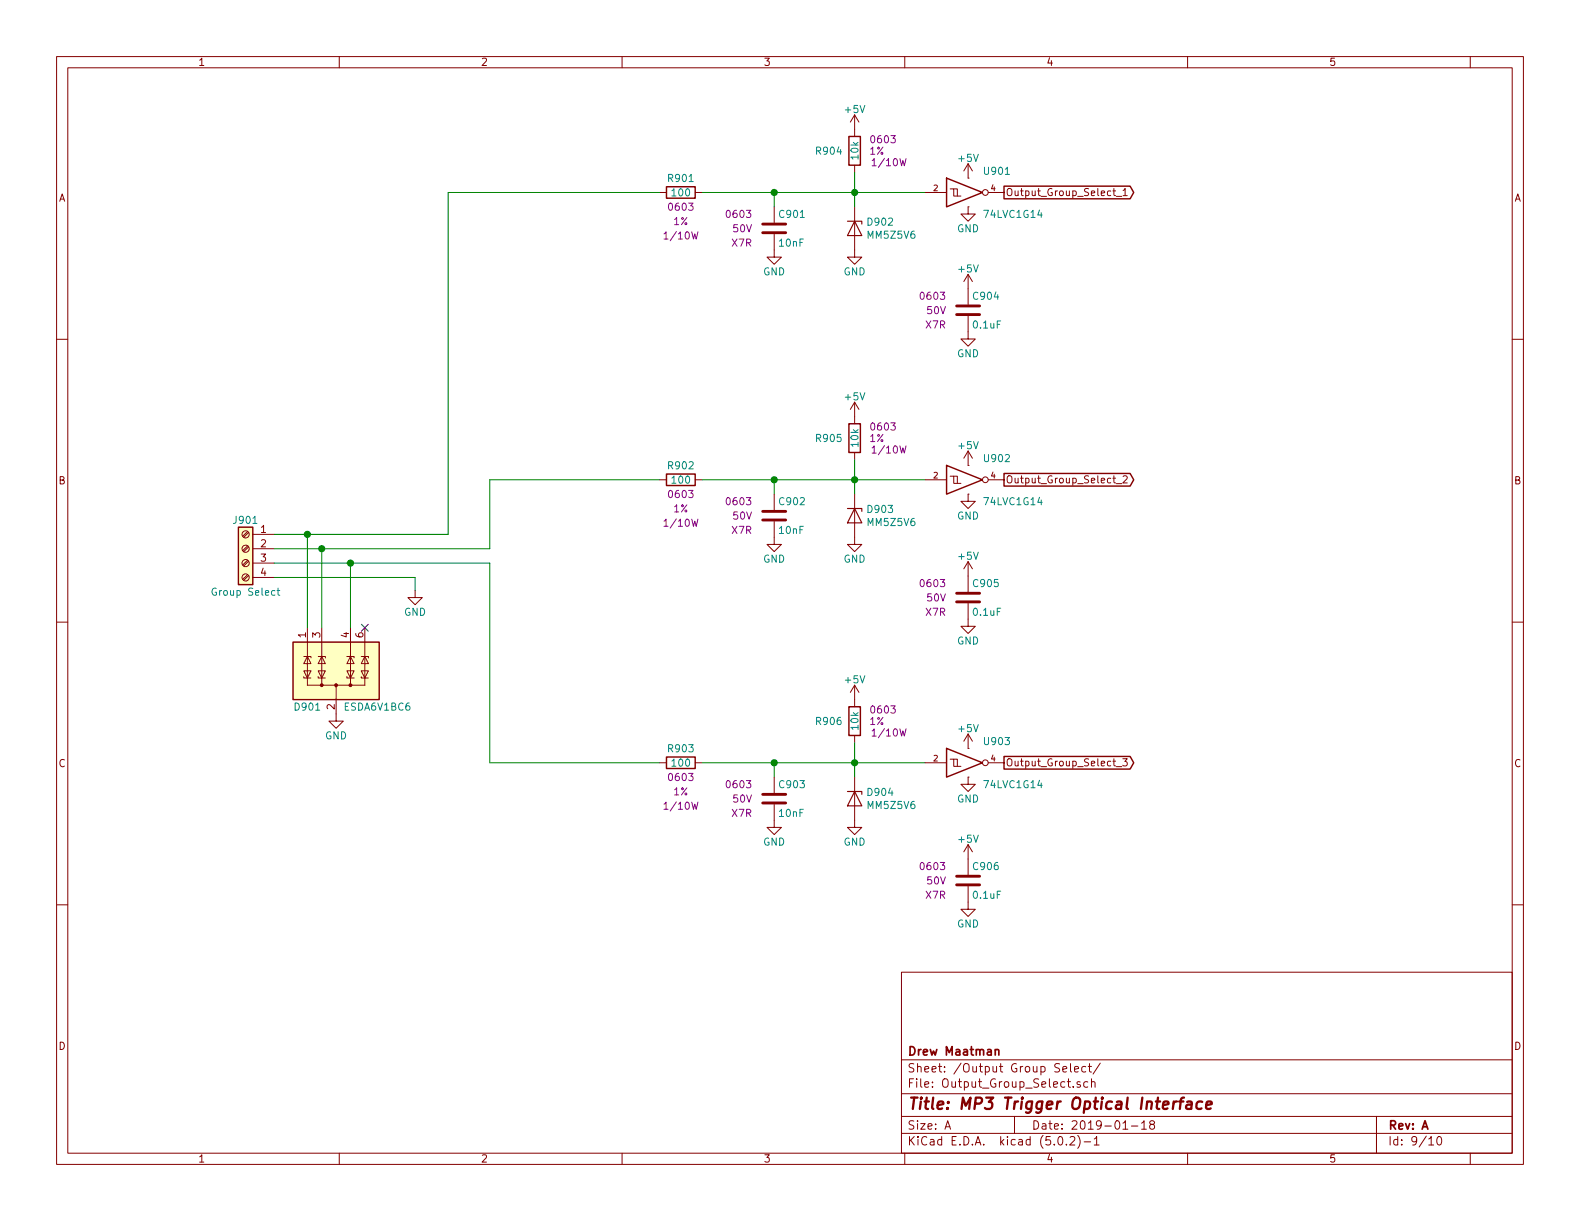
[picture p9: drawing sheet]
EESchema Schematic File Version 4
LIBS:Audio_Optical_Trigger-cache
EELAYER 26 0
EELAYER END
$Descr A 11000 8500
encoding utf-8
Sheet 9 10
Title "MP3 Trigger Optical Interface"
Date "2019-01-18"
Rev "A"
Comp "Drew Maatman"
Comment1 ""
Comment2 ""
Comment3 ""
Comment4 ""
$EndDescr
$Comp
L power:+5V #PWR?
U 1 1
P 6740 1240
AR Path="/5C3A0E70/5C3BCDAA" Ref="#PWR?"  Part="1" 
AR Path="/5C3BC6A7/5C3BCDAA" Ref="#PWR0912"  Part="1" 
F 0 "#PWR0912" H 6740 1090 50  0001 C CNN
F 1 "+5V" H 6740 1380 50  0000 C CNN
F 2 "" H 6740 1240 50  0001 C CNN
F 3 "" H 6740 1240 50  0001 C CNN
	1    6740 1240
	1    0    0    -1  
$EndComp
$Comp
L power:GND #PWR?
U 1 1
P 6740 1440
AR Path="/5C3A0E70/5C3BCDB0" Ref="#PWR?"  Part="1" 
AR Path="/5C3BC6A7/5C3BCDB0" Ref="#PWR0913"  Part="1" 
F 0 "#PWR0913" H 6740 1190 50  0001 C CNN
F 1 "GND" H 6740 1290 50  0000 C CNN
F 2 "" H 6740 1440 50  0001 C CNN
F 3 "" H 6740 1440 50  0001 C CNN
	1    6740 1440
	1    0    0    -1  
$EndComp
$Comp
L Custom_Library:C_Custom C?
U 1 1
P 6740 2160
AR Path="/5BB27BA3/5C3BCDBA" Ref="C?"  Part="1" 
AR Path="/5BB27B84/5C3BCDBA" Ref="C?"  Part="1" 
AR Path="/5BB27B24/5C3BCDBA" Ref="C?"  Part="1" 
AR Path="/5BB27BB5/5C3BCDBA" Ref="C?"  Part="1" 
AR Path="/5BB27BF7/5C3BCDBA" Ref="C?"  Part="1" 
AR Path="/5C1DE17A/5C3BCDBA" Ref="C?"  Part="1" 
AR Path="/5C1E3A0B/5C3BCDBA" Ref="C?"  Part="1" 
AR Path="/5C1E3A08/5C3BCDBA" Ref="C?"  Part="1" 
AR Path="/5C38ED7E/5C3BCDBA" Ref="C?"  Part="1" 
AR Path="/5C3A0E70/5C3BCDBA" Ref="C?"  Part="1" 
AR Path="/5C3BC6A7/5C3BCDBA" Ref="C904"  Part="1" 
F 0 "C904" H 6765 2260 50  0000 L CNN
F 1 "0.1uF" H 6765 2060 50  0000 L CNN
F 2 "Capacitors_SMD:C_0603" H 6778 2010 50  0001 C CNN
F 3 "" H 6765 2260 50  0001 C CNN
F 4 "0603" H 6590 2260 50  0000 R CNN "display_footprint"
F 5 "50V" H 6590 2160 50  0000 R CNN "Voltage"
F 6 "X7R" H 6590 2060 50  0000 R CNN "Dielectric"
F 7 "490-8020-1-ND" H 7165 2660 60  0001 C CNN "Digi-Key PN"
	1    6740 2160
	1    0    0    -1  
$EndComp
$Comp
L power:GND #PWR?
U 1 1
P 6740 2310
AR Path="/5C38ED7E/5C3BCDC1" Ref="#PWR?"  Part="1" 
AR Path="/5C3A0E70/5C3BCDC1" Ref="#PWR?"  Part="1" 
AR Path="/5C3BC6A7/5C3BCDC1" Ref="#PWR0915"  Part="1" 
F 0 "#PWR0915" H 6740 2060 50  0001 C CNN
F 1 "GND" H 6740 2160 50  0000 C CNN
F 2 "" H 6740 2310 50  0001 C CNN
F 3 "" H 6740 2310 50  0001 C CNN
	1    6740 2310
	1    0    0    -1  
$EndComp
$Comp
L power:+5V #PWR?
U 1 1
P 6740 2010
AR Path="/5C3A0E70/5C3BCDC7" Ref="#PWR?"  Part="1" 
AR Path="/5C3BC6A7/5C3BCDC7" Ref="#PWR0914"  Part="1" 
F 0 "#PWR0914" H 6740 1860 50  0001 C CNN
F 1 "+5V" H 6740 2150 50  0000 C CNN
F 2 "" H 6740 2010 50  0001 C CNN
F 3 "" H 6740 2010 50  0001 C CNN
	1    6740 2010
	1    0    0    -1  
$EndComp
$Comp
L Custom_Library:R_Custom R?
U 1 1
P 5950 1050
AR Path="/5BB27BA3/5C3BCDD1" Ref="R?"  Part="1" 
AR Path="/5BB27BF7/5C3BCDD1" Ref="R?"  Part="1" 
AR Path="/5C1DE17A/5C3BCDD1" Ref="R?"  Part="1" 
AR Path="/5C1E3A08/5C3BCDD1" Ref="R?"  Part="1" 
AR Path="/5C38ED7E/5C3BCDD1" Ref="R?"  Part="1" 
AR Path="/5C3A0E70/5C3BCDD1" Ref="R?"  Part="1" 
AR Path="/5C3BC6A7/5C3BCDD1" Ref="R904"  Part="1" 
F 0 "R904" H 5870 1050 50  0000 R CNN
F 1 "10k" V 5950 1050 50  0000 C CNN
F 2 "Resistors_SMD:R_0603" H 5950 1050 50  0001 C CNN
F 3 "" H 5950 1050 50  0001 C CNN
F 4 "0603" H 6050 1130 50  0000 L CNN "display_footprint"
F 5 "1%" H 6050 1050 50  0000 L CNN "Tolerance"
F 6 "1/10W" H 6060 970 50  0000 L CNN "Wattage"
F 7 "RHM10KADCT-ND" H 6250 1450 60  0001 C CNN "Digi-Key PN"
	1    5950 1050
	1    0    0    -1  
$EndComp
$Comp
L power:+5V #PWR?
U 1 1
P 5950 900
AR Path="/5C3A0E70/5C3BCDD8" Ref="#PWR?"  Part="1" 
AR Path="/5C3BC6A7/5C3BCDD8" Ref="#PWR0906"  Part="1" 
F 0 "#PWR0906" H 5950 750 50  0001 C CNN
F 1 "+5V" H 5950 1040 50  0000 C CNN
F 2 "" H 5950 900 50  0001 C CNN
F 3 "" H 5950 900 50  0001 C CNN
	1    5950 900 
	1    0    0    -1  
$EndComp
Wire Wire Line
	6440 1340 5950 1340
Wire Wire Line
	5950 1340 5950 1200
$Comp
L Diode:MM5Zxx D?
U 1 1
P 5950 1590
AR Path="/5C38ED7E/5C3BCDE1" Ref="D?"  Part="1" 
AR Path="/5C3A0E70/5C3BCDE1" Ref="D?"  Part="1" 
AR Path="/5C3BC6A7/5C3BCDE1" Ref="D902"  Part="1" 
F 0 "D902" V 5904 1669 50  0000 L CNN
F 1 "MM5Z5V6" V 5995 1669 50  0000 L CNN
F 2 "Diode_SMD:D_SOD-523" H 5950 1415 50  0001 C CNN
F 3 "https://diotec.com/tl_files/diotec/files/pdf/datasheets/mm5z2v4.pdf" H 5950 1590 50  0001 C CNN
F 4 "MM5Z5V6T1GOSCT-ND" H 5950 1590 50  0001 C CNN "Digi-Key PN"
	1    5950 1590
	0    1    1    0   
$EndComp
Wire Wire Line
	5950 1440 5950 1340
Connection ~ 5950 1340
$Comp
L power:GND #PWR?
U 1 1
P 5950 1740
AR Path="/5C3A0E70/5C3BCDEA" Ref="#PWR?"  Part="1" 
AR Path="/5C3BC6A7/5C3BCDEA" Ref="#PWR0907"  Part="1" 
F 0 "#PWR0907" H 5950 1490 50  0001 C CNN
F 1 "GND" H 5950 1590 50  0000 C CNN
F 2 "" H 5950 1740 50  0001 C CNN
F 3 "" H 5950 1740 50  0001 C CNN
	1    5950 1740
	1    0    0    -1  
$EndComp
$Comp
L power:GND #PWR?
U 1 1
P 5390 1740
AR Path="/5C3A0E70/5C3BCDF0" Ref="#PWR?"  Part="1" 
AR Path="/5C3BC6A7/5C3BCDF0" Ref="#PWR0903"  Part="1" 
F 0 "#PWR0903" H 5390 1490 50  0001 C CNN
F 1 "GND" H 5390 1590 50  0000 C CNN
F 2 "" H 5390 1740 50  0001 C CNN
F 3 "" H 5390 1740 50  0001 C CNN
	1    5390 1740
	1    0    0    -1  
$EndComp
Wire Wire Line
	5950 1340 5390 1340
Wire Wire Line
	5390 1340 5390 1440
$Comp
L Custom_Library:R_Custom R?
U 1 1
P 4740 1340
AR Path="/5C3A0E70/5C3BCDFC" Ref="R?"  Part="1" 
AR Path="/5C3BC6A7/5C3BCDFC" Ref="R901"  Part="1" 
F 0 "R901" V 4640 1340 50  0000 C CNN
F 1 "100" V 4740 1340 50  0000 C CNN
F 2 "Resistors_SMD:R_0603" H 4740 1340 50  0001 C CNN
F 3 "" H 4740 1340 50  0001 C CNN
F 4 "0603" V 4840 1340 50  0000 C CNN "display_footprint"
F 5 "1%" V 4940 1340 50  0000 C CNN "Tolerance"
F 6 "1/10W" V 5040 1340 50  0000 C CNN "Wattage"
F 7 "RMCF0603FT100RCT-ND" H 5040 1740 60  0001 C CNN "Digi-Key PN"
	1    4740 1340
	0    1    1    0   
$EndComp
Wire Wire Line
	4890 1340 5390 1340
Connection ~ 5390 1340
$Comp
L Custom_Library:C_Custom C?
U 1 1
P 5390 1590
AR Path="/5C1D5CD8/5C3BCE23" Ref="C?"  Part="1" 
AR Path="/5C1D5CCA/5C3BCE23" Ref="C?"  Part="1" 
AR Path="/5C1E3A0B/5C3BCE23" Ref="C?"  Part="1" 
AR Path="/5C1E3A08/5C3BCE23" Ref="C?"  Part="1" 
AR Path="/5C38ED7E/5C3BCE23" Ref="C?"  Part="1" 
AR Path="/5C3A0E70/5C3BCE23" Ref="C?"  Part="1" 
AR Path="/5C3BC6A7/5C3BCE23" Ref="C901"  Part="1" 
F 0 "C901" H 5415 1690 50  0000 L CNN
F 1 "10nF" H 5415 1490 50  0000 L CNN
F 2 "Capacitors_SMD:C_0603" H 5428 1440 50  0001 C CNN
F 3 "" H 5415 1690 50  0001 C CNN
F 4 "0603" H 5240 1690 50  0000 R CNN "display_footprint"
F 5 "50V" H 5240 1590 50  0000 R CNN "Voltage"
F 6 "X7R" H 5240 1490 50  0000 R CNN "Dielectric"
F 7 "1276-1921-1-ND" H 1470 -2630 50  0001 C CNN "Digi-Key PN"
	1    5390 1590
	1    0    0    -1  
$EndComp
$Comp
L Custom_Library:74LVC1G14_Power U?
U 1 1
P 6740 1340
AR Path="/5C3A0E70/5C3BCE68" Ref="U?"  Part="1" 
AR Path="/5C3BC6A7/5C3BCE68" Ref="U901"  Part="1" 
F 0 "U901" H 6840 1490 50  0000 L CNN
F 1 "74LVC1G14" H 6840 1190 50  0000 L CNN
F 2 "TO_SOT_Packages_SMD:SOT-353_SC-70-5" H 6740 1390 50  0001 C CNN
F 3 "http://www.ti.com/lit/sg/scyt129e/scyt129e.pdf" H 6740 1340 50  0001 C CNN
F 4 "296-11608-1-ND" H 7040 1690 50  0001 C CNN "Digi-Key PN"
	1    6740 1340
	1    0    0    -1  
$EndComp
Text GLabel 6990 1340 2    50   Output ~ 0
Output_Group_Select_1
$Comp
L power:+5V #PWR?
U 1 1
P 6740 3240
AR Path="/5C3A0E70/5C41EF5D" Ref="#PWR?"  Part="1" 
AR Path="/5C3BC6A7/5C41EF5D" Ref="#PWR0916"  Part="1" 
F 0 "#PWR0916" H 6740 3090 50  0001 C CNN
F 1 "+5V" H 6740 3380 50  0000 C CNN
F 2 "" H 6740 3240 50  0001 C CNN
F 3 "" H 6740 3240 50  0001 C CNN
	1    6740 3240
	1    0    0    -1  
$EndComp
$Comp
L power:GND #PWR?
U 1 1
P 6740 3440
AR Path="/5C3A0E70/5C41EF63" Ref="#PWR?"  Part="1" 
AR Path="/5C3BC6A7/5C41EF63" Ref="#PWR0917"  Part="1" 
F 0 "#PWR0917" H 6740 3190 50  0001 C CNN
F 1 "GND" H 6740 3290 50  0000 C CNN
F 2 "" H 6740 3440 50  0001 C CNN
F 3 "" H 6740 3440 50  0001 C CNN
	1    6740 3440
	1    0    0    -1  
$EndComp
$Comp
L Custom_Library:C_Custom C?
U 1 1
P 6740 4160
AR Path="/5BB27BA3/5C41EF6D" Ref="C?"  Part="1" 
AR Path="/5BB27B84/5C41EF6D" Ref="C?"  Part="1" 
AR Path="/5BB27B24/5C41EF6D" Ref="C?"  Part="1" 
AR Path="/5BB27BB5/5C41EF6D" Ref="C?"  Part="1" 
AR Path="/5BB27BF7/5C41EF6D" Ref="C?"  Part="1" 
AR Path="/5C1DE17A/5C41EF6D" Ref="C?"  Part="1" 
AR Path="/5C1E3A0B/5C41EF6D" Ref="C?"  Part="1" 
AR Path="/5C1E3A08/5C41EF6D" Ref="C?"  Part="1" 
AR Path="/5C38ED7E/5C41EF6D" Ref="C?"  Part="1" 
AR Path="/5C3A0E70/5C41EF6D" Ref="C?"  Part="1" 
AR Path="/5C3BC6A7/5C41EF6D" Ref="C905"  Part="1" 
F 0 "C905" H 6765 4260 50  0000 L CNN
F 1 "0.1uF" H 6765 4060 50  0000 L CNN
F 2 "Capacitors_SMD:C_0603" H 6778 4010 50  0001 C CNN
F 3 "" H 6765 4260 50  0001 C CNN
F 4 "0603" H 6590 4260 50  0000 R CNN "display_footprint"
F 5 "50V" H 6590 4160 50  0000 R CNN "Voltage"
F 6 "X7R" H 6590 4060 50  0000 R CNN "Dielectric"
F 7 "490-8020-1-ND" H 7165 4660 60  0001 C CNN "Digi-Key PN"
	1    6740 4160
	1    0    0    -1  
$EndComp
$Comp
L power:GND #PWR?
U 1 1
P 6740 4310
AR Path="/5C38ED7E/5C41EF74" Ref="#PWR?"  Part="1" 
AR Path="/5C3A0E70/5C41EF74" Ref="#PWR?"  Part="1" 
AR Path="/5C3BC6A7/5C41EF74" Ref="#PWR0919"  Part="1" 
F 0 "#PWR0919" H 6740 4060 50  0001 C CNN
F 1 "GND" H 6740 4160 50  0000 C CNN
F 2 "" H 6740 4310 50  0001 C CNN
F 3 "" H 6740 4310 50  0001 C CNN
	1    6740 4310
	1    0    0    -1  
$EndComp
$Comp
L power:+5V #PWR?
U 1 1
P 6740 4010
AR Path="/5C3A0E70/5C41EF7A" Ref="#PWR?"  Part="1" 
AR Path="/5C3BC6A7/5C41EF7A" Ref="#PWR0918"  Part="1" 
F 0 "#PWR0918" H 6740 3860 50  0001 C CNN
F 1 "+5V" H 6740 4150 50  0000 C CNN
F 2 "" H 6740 4010 50  0001 C CNN
F 3 "" H 6740 4010 50  0001 C CNN
	1    6740 4010
	1    0    0    -1  
$EndComp
$Comp
L Custom_Library:R_Custom R?
U 1 1
P 5950 3050
AR Path="/5BB27BA3/5C41EF84" Ref="R?"  Part="1" 
AR Path="/5BB27BF7/5C41EF84" Ref="R?"  Part="1" 
AR Path="/5C1DE17A/5C41EF84" Ref="R?"  Part="1" 
AR Path="/5C1E3A08/5C41EF84" Ref="R?"  Part="1" 
AR Path="/5C38ED7E/5C41EF84" Ref="R?"  Part="1" 
AR Path="/5C3A0E70/5C41EF84" Ref="R?"  Part="1" 
AR Path="/5C3BC6A7/5C41EF84" Ref="R905"  Part="1" 
F 0 "R905" H 5870 3050 50  0000 R CNN
F 1 "10k" V 5950 3050 50  0000 C CNN
F 2 "Resistors_SMD:R_0603" H 5950 3050 50  0001 C CNN
F 3 "" H 5950 3050 50  0001 C CNN
F 4 "0603" H 6050 3130 50  0000 L CNN "display_footprint"
F 5 "1%" H 6050 3050 50  0000 L CNN "Tolerance"
F 6 "1/10W" H 6060 2970 50  0000 L CNN "Wattage"
F 7 "RHM10KADCT-ND" H 6250 3450 60  0001 C CNN "Digi-Key PN"
	1    5950 3050
	1    0    0    -1  
$EndComp
$Comp
L power:+5V #PWR?
U 1 1
P 5950 2900
AR Path="/5C3A0E70/5C41EF8B" Ref="#PWR?"  Part="1" 
AR Path="/5C3BC6A7/5C41EF8B" Ref="#PWR0908"  Part="1" 
F 0 "#PWR0908" H 5950 2750 50  0001 C CNN
F 1 "+5V" H 5950 3040 50  0000 C CNN
F 2 "" H 5950 2900 50  0001 C CNN
F 3 "" H 5950 2900 50  0001 C CNN
	1    5950 2900
	1    0    0    -1  
$EndComp
Wire Wire Line
	6440 3340 5950 3340
Wire Wire Line
	5950 3340 5950 3200
$Comp
L Diode:MM5Zxx D?
U 1 1
P 5950 3590
AR Path="/5C38ED7E/5C41EF94" Ref="D?"  Part="1" 
AR Path="/5C3A0E70/5C41EF94" Ref="D?"  Part="1" 
AR Path="/5C3BC6A7/5C41EF94" Ref="D903"  Part="1" 
F 0 "D903" V 5904 3669 50  0000 L CNN
F 1 "MM5Z5V6" V 5995 3669 50  0000 L CNN
F 2 "Diode_SMD:D_SOD-523" H 5950 3415 50  0001 C CNN
F 3 "https://diotec.com/tl_files/diotec/files/pdf/datasheets/mm5z2v4.pdf" H 5950 3590 50  0001 C CNN
F 4 "MM5Z5V6T1GOSCT-ND" H 5950 3590 50  0001 C CNN "Digi-Key PN"
	1    5950 3590
	0    1    1    0   
$EndComp
Wire Wire Line
	5950 3440 5950 3340
Connection ~ 5950 3340
$Comp
L power:GND #PWR?
U 1 1
P 5950 3740
AR Path="/5C3A0E70/5C41EF9D" Ref="#PWR?"  Part="1" 
AR Path="/5C3BC6A7/5C41EF9D" Ref="#PWR0909"  Part="1" 
F 0 "#PWR0909" H 5950 3490 50  0001 C CNN
F 1 "GND" H 5950 3590 50  0000 C CNN
F 2 "" H 5950 3740 50  0001 C CNN
F 3 "" H 5950 3740 50  0001 C CNN
	1    5950 3740
	1    0    0    -1  
$EndComp
$Comp
L power:GND #PWR?
U 1 1
P 5390 3740
AR Path="/5C3A0E70/5C41EFA3" Ref="#PWR?"  Part="1" 
AR Path="/5C3BC6A7/5C41EFA3" Ref="#PWR0904"  Part="1" 
F 0 "#PWR0904" H 5390 3490 50  0001 C CNN
F 1 "GND" H 5390 3590 50  0000 C CNN
F 2 "" H 5390 3740 50  0001 C CNN
F 3 "" H 5390 3740 50  0001 C CNN
	1    5390 3740
	1    0    0    -1  
$EndComp
Wire Wire Line
	5950 3340 5390 3340
Wire Wire Line
	5390 3340 5390 3440
$Comp
L Custom_Library:R_Custom R?
U 1 1
P 4740 3340
AR Path="/5C3A0E70/5C41EFAF" Ref="R?"  Part="1" 
AR Path="/5C3BC6A7/5C41EFAF" Ref="R902"  Part="1" 
F 0 "R902" V 4640 3340 50  0000 C CNN
F 1 "100" V 4740 3340 50  0000 C CNN
F 2 "Resistors_SMD:R_0603" H 4740 3340 50  0001 C CNN
F 3 "" H 4740 3340 50  0001 C CNN
F 4 "0603" V 4840 3340 50  0000 C CNN "display_footprint"
F 5 "1%" V 4940 3340 50  0000 C CNN "Tolerance"
F 6 "1/10W" V 5040 3340 50  0000 C CNN "Wattage"
F 7 "RMCF0603FT100RCT-ND" H 5040 3740 60  0001 C CNN "Digi-Key PN"
	1    4740 3340
	0    1    1    0   
$EndComp
Wire Wire Line
	4890 3340 5390 3340
Connection ~ 5390 3340
$Comp
L Custom_Library:C_Custom C?
U 1 1
P 5390 3590
AR Path="/5C1D5CD8/5C41EFD6" Ref="C?"  Part="1" 
AR Path="/5C1D5CCA/5C41EFD6" Ref="C?"  Part="1" 
AR Path="/5C1E3A0B/5C41EFD6" Ref="C?"  Part="1" 
AR Path="/5C1E3A08/5C41EFD6" Ref="C?"  Part="1" 
AR Path="/5C38ED7E/5C41EFD6" Ref="C?"  Part="1" 
AR Path="/5C3A0E70/5C41EFD6" Ref="C?"  Part="1" 
AR Path="/5C3BC6A7/5C41EFD6" Ref="C902"  Part="1" 
F 0 "C902" H 5415 3690 50  0000 L CNN
F 1 "10nF" H 5415 3490 50  0000 L CNN
F 2 "Capacitors_SMD:C_0603" H 5428 3440 50  0001 C CNN
F 3 "" H 5415 3690 50  0001 C CNN
F 4 "0603" H 5240 3690 50  0000 R CNN "display_footprint"
F 5 "50V" H 5240 3590 50  0000 R CNN "Voltage"
F 6 "X7R" H 5240 3490 50  0000 R CNN "Dielectric"
F 7 "1276-1921-1-ND" H 1470 -630 50  0001 C CNN "Digi-Key PN"
	1    5390 3590
	1    0    0    -1  
$EndComp
$Comp
L Custom_Library:74LVC1G14_Power U?
U 1 1
P 6740 3340
AR Path="/5C3A0E70/5C41EFDE" Ref="U?"  Part="1" 
AR Path="/5C3BC6A7/5C41EFDE" Ref="U902"  Part="1" 
F 0 "U902" H 6840 3490 50  0000 L CNN
F 1 "74LVC1G14" H 6840 3190 50  0000 L CNN
F 2 "TO_SOT_Packages_SMD:SOT-353_SC-70-5" H 6740 3390 50  0001 C CNN
F 3 "http://www.ti.com/lit/sg/scyt129e/scyt129e.pdf" H 6740 3340 50  0001 C CNN
F 4 "296-11608-1-ND" H 7040 3690 50  0001 C CNN "Digi-Key PN"
	1    6740 3340
	1    0    0    -1  
$EndComp
Text GLabel 6990 3340 2    50   Output ~ 0
Output_Group_Select_2
$Comp
L power:+5V #PWR?
U 1 1
P 6740 5210
AR Path="/5C3A0E70/5C41FC74" Ref="#PWR?"  Part="1" 
AR Path="/5C3BC6A7/5C41FC74" Ref="#PWR0920"  Part="1" 
F 0 "#PWR0920" H 6740 5060 50  0001 C CNN
F 1 "+5V" H 6740 5350 50  0000 C CNN
F 2 "" H 6740 5210 50  0001 C CNN
F 3 "" H 6740 5210 50  0001 C CNN
	1    6740 5210
	1    0    0    -1  
$EndComp
$Comp
L power:GND #PWR?
U 1 1
P 6740 5410
AR Path="/5C3A0E70/5C41FC7A" Ref="#PWR?"  Part="1" 
AR Path="/5C3BC6A7/5C41FC7A" Ref="#PWR0921"  Part="1" 
F 0 "#PWR0921" H 6740 5160 50  0001 C CNN
F 1 "GND" H 6740 5260 50  0000 C CNN
F 2 "" H 6740 5410 50  0001 C CNN
F 3 "" H 6740 5410 50  0001 C CNN
	1    6740 5410
	1    0    0    -1  
$EndComp
$Comp
L Custom_Library:C_Custom C?
U 1 1
P 6740 6130
AR Path="/5BB27BA3/5C41FC84" Ref="C?"  Part="1" 
AR Path="/5BB27B84/5C41FC84" Ref="C?"  Part="1" 
AR Path="/5BB27B24/5C41FC84" Ref="C?"  Part="1" 
AR Path="/5BB27BB5/5C41FC84" Ref="C?"  Part="1" 
AR Path="/5BB27BF7/5C41FC84" Ref="C?"  Part="1" 
AR Path="/5C1DE17A/5C41FC84" Ref="C?"  Part="1" 
AR Path="/5C1E3A0B/5C41FC84" Ref="C?"  Part="1" 
AR Path="/5C1E3A08/5C41FC84" Ref="C?"  Part="1" 
AR Path="/5C38ED7E/5C41FC84" Ref="C?"  Part="1" 
AR Path="/5C3A0E70/5C41FC84" Ref="C?"  Part="1" 
AR Path="/5C3BC6A7/5C41FC84" Ref="C906"  Part="1" 
F 0 "C906" H 6765 6230 50  0000 L CNN
F 1 "0.1uF" H 6765 6030 50  0000 L CNN
F 2 "Capacitors_SMD:C_0603" H 6778 5980 50  0001 C CNN
F 3 "" H 6765 6230 50  0001 C CNN
F 4 "0603" H 6590 6230 50  0000 R CNN "display_footprint"
F 5 "50V" H 6590 6130 50  0000 R CNN "Voltage"
F 6 "X7R" H 6590 6030 50  0000 R CNN "Dielectric"
F 7 "490-8020-1-ND" H 7165 6630 60  0001 C CNN "Digi-Key PN"
	1    6740 6130
	1    0    0    -1  
$EndComp
$Comp
L power:GND #PWR?
U 1 1
P 6740 6280
AR Path="/5C38ED7E/5C41FC8B" Ref="#PWR?"  Part="1" 
AR Path="/5C3A0E70/5C41FC8B" Ref="#PWR?"  Part="1" 
AR Path="/5C3BC6A7/5C41FC8B" Ref="#PWR0923"  Part="1" 
F 0 "#PWR0923" H 6740 6030 50  0001 C CNN
F 1 "GND" H 6740 6130 50  0000 C CNN
F 2 "" H 6740 6280 50  0001 C CNN
F 3 "" H 6740 6280 50  0001 C CNN
	1    6740 6280
	1    0    0    -1  
$EndComp
$Comp
L power:+5V #PWR?
U 1 1
P 6740 5980
AR Path="/5C3A0E70/5C41FC91" Ref="#PWR?"  Part="1" 
AR Path="/5C3BC6A7/5C41FC91" Ref="#PWR0922"  Part="1" 
F 0 "#PWR0922" H 6740 5830 50  0001 C CNN
F 1 "+5V" H 6740 6120 50  0000 C CNN
F 2 "" H 6740 5980 50  0001 C CNN
F 3 "" H 6740 5980 50  0001 C CNN
	1    6740 5980
	1    0    0    -1  
$EndComp
$Comp
L Custom_Library:R_Custom R?
U 1 1
P 5950 5020
AR Path="/5BB27BA3/5C41FC9B" Ref="R?"  Part="1" 
AR Path="/5BB27BF7/5C41FC9B" Ref="R?"  Part="1" 
AR Path="/5C1DE17A/5C41FC9B" Ref="R?"  Part="1" 
AR Path="/5C1E3A08/5C41FC9B" Ref="R?"  Part="1" 
AR Path="/5C38ED7E/5C41FC9B" Ref="R?"  Part="1" 
AR Path="/5C3A0E70/5C41FC9B" Ref="R?"  Part="1" 
AR Path="/5C3BC6A7/5C41FC9B" Ref="R906"  Part="1" 
F 0 "R906" H 5870 5020 50  0000 R CNN
F 1 "10k" V 5950 5020 50  0000 C CNN
F 2 "Resistors_SMD:R_0603" H 5950 5020 50  0001 C CNN
F 3 "" H 5950 5020 50  0001 C CNN
F 4 "0603" H 6050 5100 50  0000 L CNN "display_footprint"
F 5 "1%" H 6050 5020 50  0000 L CNN "Tolerance"
F 6 "1/10W" H 6060 4940 50  0000 L CNN "Wattage"
F 7 "RHM10KADCT-ND" H 6250 5420 60  0001 C CNN "Digi-Key PN"
	1    5950 5020
	1    0    0    -1  
$EndComp
$Comp
L power:+5V #PWR?
U 1 1
P 5950 4870
AR Path="/5C3A0E70/5C41FCA2" Ref="#PWR?"  Part="1" 
AR Path="/5C3BC6A7/5C41FCA2" Ref="#PWR0910"  Part="1" 
F 0 "#PWR0910" H 5950 4720 50  0001 C CNN
F 1 "+5V" H 5950 5010 50  0000 C CNN
F 2 "" H 5950 4870 50  0001 C CNN
F 3 "" H 5950 4870 50  0001 C CNN
	1    5950 4870
	1    0    0    -1  
$EndComp
Wire Wire Line
	6440 5310 5950 5310
Wire Wire Line
	5950 5310 5950 5170
$Comp
L Diode:MM5Zxx D?
U 1 1
P 5950 5560
AR Path="/5C38ED7E/5C41FCAB" Ref="D?"  Part="1" 
AR Path="/5C3A0E70/5C41FCAB" Ref="D?"  Part="1" 
AR Path="/5C3BC6A7/5C41FCAB" Ref="D904"  Part="1" 
F 0 "D904" V 5904 5639 50  0000 L CNN
F 1 "MM5Z5V6" V 5995 5639 50  0000 L CNN
F 2 "Diode_SMD:D_SOD-523" H 5950 5385 50  0001 C CNN
F 3 "https://diotec.com/tl_files/diotec/files/pdf/datasheets/mm5z2v4.pdf" H 5950 5560 50  0001 C CNN
F 4 "MM5Z5V6T1GOSCT-ND" H 5950 5560 50  0001 C CNN "Digi-Key PN"
	1    5950 5560
	0    1    1    0   
$EndComp
Wire Wire Line
	5950 5410 5950 5310
Connection ~ 5950 5310
$Comp
L power:GND #PWR?
U 1 1
P 5950 5710
AR Path="/5C3A0E70/5C41FCB4" Ref="#PWR?"  Part="1" 
AR Path="/5C3BC6A7/5C41FCB4" Ref="#PWR0911"  Part="1" 
F 0 "#PWR0911" H 5950 5460 50  0001 C CNN
F 1 "GND" H 5950 5560 50  0000 C CNN
F 2 "" H 5950 5710 50  0001 C CNN
F 3 "" H 5950 5710 50  0001 C CNN
	1    5950 5710
	1    0    0    -1  
$EndComp
$Comp
L power:GND #PWR?
U 1 1
P 5390 5710
AR Path="/5C3A0E70/5C41FCBA" Ref="#PWR?"  Part="1" 
AR Path="/5C3BC6A7/5C41FCBA" Ref="#PWR0905"  Part="1" 
F 0 "#PWR0905" H 5390 5460 50  0001 C CNN
F 1 "GND" H 5390 5560 50  0000 C CNN
F 2 "" H 5390 5710 50  0001 C CNN
F 3 "" H 5390 5710 50  0001 C CNN
	1    5390 5710
	1    0    0    -1  
$EndComp
Wire Wire Line
	5950 5310 5390 5310
Wire Wire Line
	5390 5310 5390 5410
$Comp
L Custom_Library:R_Custom R?
U 1 1
P 4740 5310
AR Path="/5C3A0E70/5C41FCC6" Ref="R?"  Part="1" 
AR Path="/5C3BC6A7/5C41FCC6" Ref="R903"  Part="1" 
F 0 "R903" V 4640 5310 50  0000 C CNN
F 1 "100" V 4740 5310 50  0000 C CNN
F 2 "Resistors_SMD:R_0603" H 4740 5310 50  0001 C CNN
F 3 "" H 4740 5310 50  0001 C CNN
F 4 "0603" V 4840 5310 50  0000 C CNN "display_footprint"
F 5 "1%" V 4940 5310 50  0000 C CNN "Tolerance"
F 6 "1/10W" V 5040 5310 50  0000 C CNN "Wattage"
F 7 "RMCF0603FT100RCT-ND" H 5040 5710 60  0001 C CNN "Digi-Key PN"
	1    4740 5310
	0    1    1    0   
$EndComp
Wire Wire Line
	4890 5310 5390 5310
Connection ~ 5390 5310
$Comp
L Custom_Library:C_Custom C?
U 1 1
P 5390 5560
AR Path="/5C1D5CD8/5C41FCED" Ref="C?"  Part="1" 
AR Path="/5C1D5CCA/5C41FCED" Ref="C?"  Part="1" 
AR Path="/5C1E3A0B/5C41FCED" Ref="C?"  Part="1" 
AR Path="/5C1E3A08/5C41FCED" Ref="C?"  Part="1" 
AR Path="/5C38ED7E/5C41FCED" Ref="C?"  Part="1" 
AR Path="/5C3A0E70/5C41FCED" Ref="C?"  Part="1" 
AR Path="/5C3BC6A7/5C41FCED" Ref="C903"  Part="1" 
F 0 "C903" H 5415 5660 50  0000 L CNN
F 1 "10nF" H 5415 5460 50  0000 L CNN
F 2 "Capacitors_SMD:C_0603" H 5428 5410 50  0001 C CNN
F 3 "" H 5415 5660 50  0001 C CNN
F 4 "0603" H 5240 5660 50  0000 R CNN "display_footprint"
F 5 "50V" H 5240 5560 50  0000 R CNN "Voltage"
F 6 "X7R" H 5240 5460 50  0000 R CNN "Dielectric"
F 7 "1276-1921-1-ND" H 1470 1340 50  0001 C CNN "Digi-Key PN"
	1    5390 5560
	1    0    0    -1  
$EndComp
$Comp
L Custom_Library:74LVC1G14_Power U?
U 1 1
P 6740 5310
AR Path="/5C3A0E70/5C41FCF5" Ref="U?"  Part="1" 
AR Path="/5C3BC6A7/5C41FCF5" Ref="U903"  Part="1" 
F 0 "U903" H 6840 5460 50  0000 L CNN
F 1 "74LVC1G14" H 6840 5160 50  0000 L CNN
F 2 "TO_SOT_Packages_SMD:SOT-353_SC-70-5" H 6740 5360 50  0001 C CNN
F 3 "http://www.ti.com/lit/sg/scyt129e/scyt129e.pdf" H 6740 5310 50  0001 C CNN
F 4 "296-11608-1-ND" H 7040 5660 50  0001 C CNN "Digi-Key PN"
	1    6740 5310
	1    0    0    -1  
$EndComp
Text GLabel 6990 5310 2    50   Output ~ 0
Output_Group_Select_3
$Comp
L Connector:Screw_Terminal_01x04 J901
U 1 1
P 1710 3820
F 0 "J901" H 1710 4020 50  0000 C CNN
F 1 "Group Select" H 1710 3520 50  0000 C CNN
F 2 "TerminalBlock_Phoenix:TerminalBlock_Phoenix_MPT-2.54mm_4pol" H 1710 3820 50  0001 C CNN
F 3 "~" H 1710 3820 50  0001 C CNN
F 4 "277-1275-ND" H 0   0   50  0001 C CNN "Digi-Key PN"
	1    1710 3820
	-1   0    0    -1  
$EndComp
$Comp
L power:GND #PWR0902
U 1 1
P 2890 4110
F 0 "#PWR0902" H 2890 3860 50  0001 C CNN
F 1 "GND" H 2890 3960 50  0000 C CNN
F 2 "" H 2890 4110 50  0001 C CNN
F 3 "" H 2890 4110 50  0001 C CNN
	1    2890 4110
	1    0    0    -1  
$EndComp
Wire Wire Line
	2890 4110 2890 4020
Wire Wire Line
	2890 4020 1910 4020
Wire Wire Line
	1910 3720 2140 3720
Wire Wire Line
	3120 3720 3120 1340
Wire Wire Line
	1910 3820 2240 3820
Wire Wire Line
	3410 3820 3410 3340
Wire Wire Line
	1910 3920 2440 3920
Wire Wire Line
	3410 3920 3410 5310
Wire Wire Line
	3410 5310 4590 5310
Wire Wire Line
	3410 3340 4590 3340
Wire Wire Line
	3120 1340 4590 1340
$Comp
L Power_Protection:ESDA6V1BC6 D901
U 1 1
P 2340 4670
F 0 "D901" H 2240 4420 50  0000 R CNN
F 1 "ESDA6V1BC6" H 2390 4420 50  0000 L CNN
F 2 "TO_SOT_Packages_SMD:SOT-23-6" H 2340 4320 50  0001 C CNN
F 3 "http://www.st.com/content/ccc/resource/technical/document/datasheet/21/07/21/e3/a8/df/42/a2/CD00001906.pdf/files/CD00001906.pdf/jcr:content/translations/en.CD00001906.pdf" V 2340 4670 50  0001 C CNN
F 4 "497-6635-1-ND" H 0   0   50  0001 C CNN "Digi-Key PN"
	1    2340 4670
	1    0    0    -1  
$EndComp
$Comp
L power:GND #PWR0901
U 1 1
P 2340 4970
F 0 "#PWR0901" H 2340 4720 50  0001 C CNN
F 1 "GND" H 2340 4820 50  0000 C CNN
F 2 "" H 2340 4970 50  0001 C CNN
F 3 "" H 2340 4970 50  0001 C CNN
	1    2340 4970
	1    0    0    -1  
$EndComp
Wire Wire Line
	2140 4370 2140 3720
Connection ~ 2140 3720
Wire Wire Line
	2140 3720 3120 3720
Wire Wire Line
	2240 4370 2240 3820
Connection ~ 2240 3820
Wire Wire Line
	2240 3820 3410 3820
Wire Wire Line
	2440 4370 2440 3920
Connection ~ 2440 3920
Wire Wire Line
	2440 3920 3410 3920
NoConn ~ 2540 4370
$EndSCHEMATC
